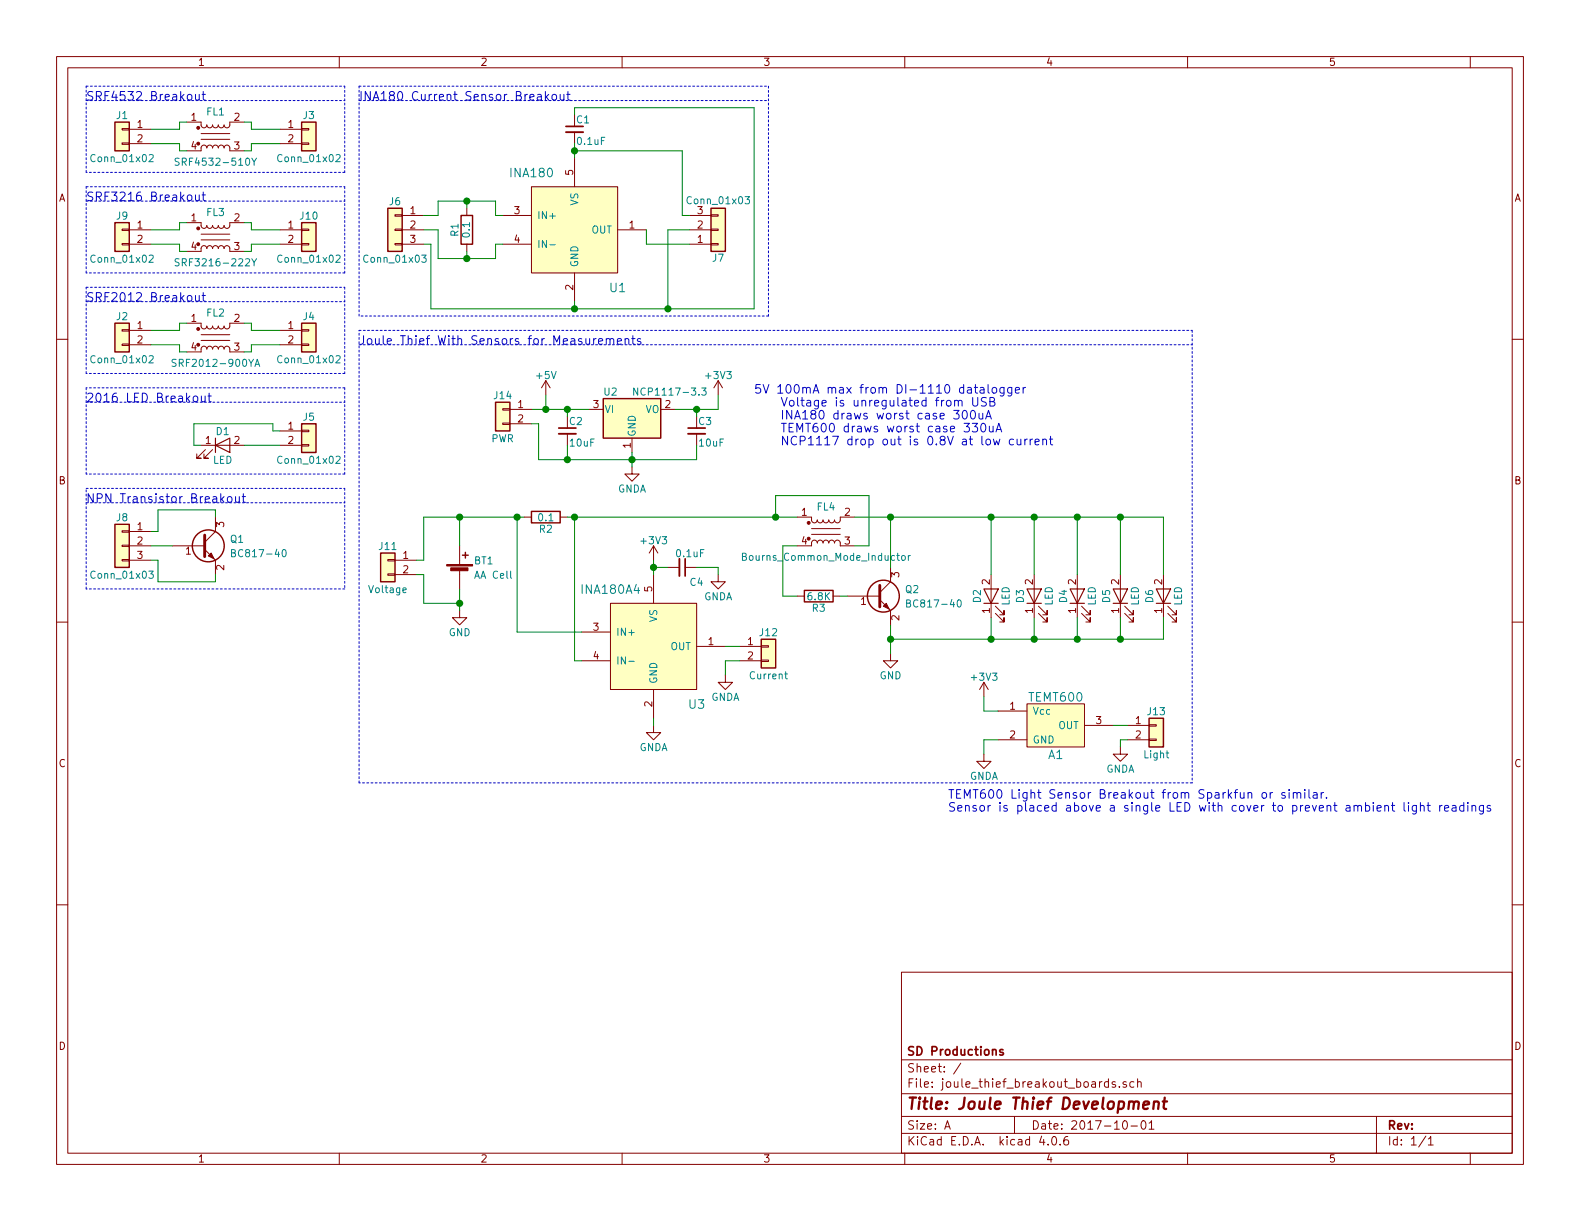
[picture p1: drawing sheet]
EESchema Schematic File Version 2
LIBS:Bourns_EMI_Filter
LIBS:Texas_Instruments
LIBS:joule_thief_breakout_boards
LIBS:power
LIBS:device
LIBS:switches
LIBS:relays
LIBS:motors
LIBS:transistors
LIBS:conn
LIBS:linear
LIBS:regul
LIBS:74xx
LIBS:cmos4000
LIBS:adc-dac
LIBS:memory
LIBS:xilinx
LIBS:microcontrollers
LIBS:dsp
LIBS:microchip
LIBS:analog_switches
LIBS:motorola
LIBS:texas
LIBS:intel
LIBS:audio
LIBS:interface
LIBS:digital-audio
LIBS:philips
LIBS:display
LIBS:cypress
LIBS:siliconi
LIBS:opto
LIBS:atmel
LIBS:contrib
LIBS:valves
LIBS:joule_thief_breakout_boards-cache
EELAYER 25 0
EELAYER END
$Descr A 11000 8500
encoding utf-8
Sheet 1 1
Title "Joule Thief Development"
Date "2017-10-01"
Rev ""
Comp "SD Productions"
Comment1 ""
Comment2 ""
Comment3 ""
Comment4 ""
$EndDescr
$Comp
L Bourns_Common_Mode_Inductor FL1
U 1 1
P 1500 950
F 0 "FL1" H 1500 1125 50  0000 C CNN
F 1 "SRF4532-510Y" H 1500 775 50  0000 C CNN
F 2 "lib_fp:SRF4532_Bourns_CMI" V 1500 990 50  0001 C CNN
F 3 "" V 1500 990 50  0000 C CNN
F 4 "Bourns" H 1500 950 60  0001 C CNN "Manufacture"
F 5 "SRF4532-510Y" H 1500 950 60  0001 C CNN "Mfg Part Number"
F 6 "4532" H 1500 950 60  0001 C CNN "Package"
F 7 "Common Mode Chip Inductor" H 1500 950 60  0001 C CNN "Description"
	1    1500 950 
	1    0    0    -1  
$EndComp
$Comp
L Conn_01x02 J3
U 1 1
P 2150 900
F 0 "J3" H 2150 1000 50  0000 C CNN
F 1 "Conn_01x02" H 2150 700 50  0000 C CNN
F 2 "lib_fp:Etch_Pin_Header_Straight_1x02_Pitch2.54mm" H 2150 900 50  0001 C CNN
F 3 "" H 2150 900 50  0001 C CNN
	1    2150 900 
	1    0    0    -1  
$EndComp
$Comp
L Conn_01x02 J1
U 1 1
P 850 900
F 0 "J1" H 850 1000 50  0000 C CNN
F 1 "Conn_01x02" H 850 700 50  0000 C CNN
F 2 "lib_fp:Etch_Pin_Header_Straight_1x02_Pitch2.54mm" H 850 900 50  0001 C CNN
F 3 "" H 850 900 50  0001 C CNN
	1    850  900 
	-1   0    0    -1  
$EndComp
$Comp
L Bourns_Common_Mode_Inductor FL2
U 1 1
P 1500 2350
F 0 "FL2" H 1500 2525 50  0000 C CNN
F 1 "SRF2012-900YA" H 1500 2175 50  0000 C CNN
F 2 "lib_fp:SRF2012_Bourns_CMI" V 1500 2390 50  0001 C CNN
F 3 "" V 1500 2390 50  0000 C CNN
F 4 "Bourns" H 1500 2350 60  0001 C CNN "Manufacture"
F 5 "SRF2012-900YA" H 1500 2350 60  0001 C CNN "Mfg Part Number"
F 6 "2012" H 1500 2350 60  0001 C CNN "Package"
F 7 "Common Mode Chip Inductor" H 1500 2350 60  0001 C CNN "Description"
	1    1500 2350
	1    0    0    -1  
$EndComp
$Comp
L Conn_01x02 J4
U 1 1
P 2150 2300
F 0 "J4" H 2150 2400 50  0000 C CNN
F 1 "Conn_01x02" H 2150 2100 50  0000 C CNN
F 2 "lib_fp:Etch_Pin_Header_Straight_1x02_Pitch2.54mm" H 2150 2300 50  0001 C CNN
F 3 "" H 2150 2300 50  0001 C CNN
	1    2150 2300
	1    0    0    -1  
$EndComp
$Comp
L Conn_01x02 J2
U 1 1
P 850 2300
F 0 "J2" H 850 2400 50  0000 C CNN
F 1 "Conn_01x02" H 850 2100 50  0000 C CNN
F 2 "lib_fp:Etch_Pin_Header_Straight_1x02_Pitch2.54mm" H 850 2300 50  0001 C CNN
F 3 "" H 850 2300 50  0001 C CNN
	1    850  2300
	-1   0    0    -1  
$EndComp
Text Notes 600  700  0    60   ~ 0
SRF4532 Breakout
Text Notes 600  2100 0    60   ~ 0
SRF2012 Breakout
$Comp
L LED D1
U 1 1
P 1550 3100
F 0 "D1" H 1550 3200 50  0000 C CNN
F 1 "LED" H 1550 3000 50  0000 C CNN
F 2 "lib_fp:LED_Luminus_MP-2016" H 1550 3100 50  0001 C CNN
F 3 "" H 1550 3100 50  0001 C CNN
F 4 "Luminus Devices Inc" H 1550 3100 60  0001 C CNN "Manufacture"
F 5 "MP-2016-1100-65-70" H 1550 3100 60  0001 C CNN "Mfg Part Number"
F 6 "2016" H 1550 3100 60  0001 C CNN "Package"
F 7 "LED MP2016 COOL WHT 6500K 0806" H 1550 3100 60  0001 C CNN "Description"
	1    1550 3100
	1    0    0    -1  
$EndComp
$Comp
L Conn_01x02 J5
U 1 1
P 2150 3000
F 0 "J5" H 2150 3100 50  0000 C CNN
F 1 "Conn_01x02" H 2150 2800 50  0000 C CNN
F 2 "lib_fp:Etch_Pin_Header_Straight_1x02_Pitch2.54mm" H 2150 3000 50  0001 C CNN
F 3 "" H 2150 3000 50  0001 C CNN
	1    2150 3000
	1    0    0    -1  
$EndComp
Text Notes 600  2800 0    60   ~ 0
2016 LED Breakout
$Comp
L INA180 U1
U 1 1
P 4000 1600
F 0 "U1" H 4300 1200 60  0000 C CNN
F 1 "INA180" H 3700 2000 60  0000 C CNN
F 2 "TO_SOT_Packages_SMD:SOT-23-5_HandSoldering" H 4000 1600 60  0001 C CNN
F 3 "" H 4000 1600 60  0001 C CNN
	1    4000 1600
	1    0    0    -1  
$EndComp
$Comp
L R R1
U 1 1
P 3250 1600
F 0 "R1" V 3330 1600 50  0000 C CNN
F 1 "0.1" V 3250 1600 50  0000 C CNN
F 2 "Resistors_SMD:R_0805_HandSoldering" V 3180 1600 50  0001 C CNN
F 3 "" H 3250 1600 50  0001 C CNN
F 4 "NONE" H 3250 1600 60  0001 C CNN "Manufacture"
F 5 "NONE" H 3250 1600 60  0001 C CNN "Mfg Part Number"
F 6 "NONE" H 3250 1600 60  0001 C CNN "Package"
F 7 "NONE" H 3250 1600 60  0001 C CNN "Description"
	1    3250 1600
	-1   0    0    1   
$EndComp
$Comp
L Conn_01x03 J7
U 1 1
P 5000 1600
F 0 "J7" H 5000 1800 50  0000 C CNN
F 1 "Conn_01x03" H 5000 1400 50  0000 C CNN
F 2 "lib_fp:Etch_Pin_Header_Straight_1x03_Pitch2.54mm" H 5000 1600 50  0001 C CNN
F 3 "" H 5000 1600 50  0001 C CNN
	1    5000 1600
	1    0    0    1   
$EndComp
$Comp
L Conn_01x03 J6
U 1 1
P 2750 1600
F 0 "J6" H 2750 1800 50  0000 C CNN
F 1 "Conn_01x03" H 2750 1400 50  0000 C CNN
F 2 "lib_fp:Etch_Pin_Header_Straight_1x03_Pitch2.54mm" H 2750 1600 50  0001 C CNN
F 3 "" H 2750 1600 50  0001 C CNN
	1    2750 1600
	-1   0    0    -1  
$EndComp
$Comp
L C_Small C1
U 1 1
P 4000 900
F 0 "C1" H 4010 970 50  0000 L CNN
F 1 "0.1uF" H 4010 820 50  0000 L CNN
F 2 "Capacitors_SMD:C_0805_HandSoldering" H 4000 900 50  0001 C CNN
F 3 "" H 4000 900 50  0001 C CNN
F 4 "NONE" H 4000 900 60  0001 C CNN "Manufacture"
F 5 "NONE" H 4000 900 60  0001 C CNN "Mfg Part Number"
F 6 "NONE" H 4000 900 60  0001 C CNN "Package"
F 7 "NONE" H 4000 900 60  0001 C CNN "Description"
	1    4000 900 
	1    0    0    -1  
$EndComp
Text Notes 2500 700  0    60   ~ 0
INA180 Current Sensor Breakout
$Comp
L Q_NPN_BEC Q1
U 1 1
P 1400 3800
F 0 "Q1" H 1600 3850 50  0000 L CNN
F 1 "BC817-40" H 1600 3750 50  0000 L CNN
F 2 "TO_SOT_Packages_SMD:SOT-23" H 1600 3900 50  0001 C CNN
F 3 "" H 1400 3800 50  0001 C CNN
F 4 "NONE" H 1400 3800 60  0001 C CNN "Manufacture"
F 5 "NONE" H 1400 3800 60  0001 C CNN "Mfg Part Number"
F 6 "NONE" H 1400 3800 60  0001 C CNN "Package"
F 7 "NONE" H 1400 3800 60  0001 C CNN "Description"
	1    1400 3800
	1    0    0    -1  
$EndComp
$Comp
L Conn_01x03 J8
U 1 1
P 850 3800
F 0 "J8" H 850 4000 50  0000 C CNN
F 1 "Conn_01x03" H 850 3600 50  0000 C CNN
F 2 "lib_fp:Etch_Pin_Header_Straight_1x03_Pitch2.54mm" H 850 3800 50  0001 C CNN
F 3 "" H 850 3800 50  0001 C CNN
	1    850  3800
	-1   0    0    -1  
$EndComp
Text Notes 600  3500 0    60   ~ 0
NPN Transistor Breakout
$Comp
L Bourns_Common_Mode_Inductor FL3
U 1 1
P 1500 1650
F 0 "FL3" H 1500 1825 50  0000 C CNN
F 1 "SRF3216-222Y" H 1500 1475 50  0000 C CNN
F 2 "lib_fp:SRF3216_Bourns_CMI" V 1500 1690 50  0001 C CNN
F 3 "" V 1500 1690 50  0000 C CNN
F 4 "Bourns" H 1500 1650 60  0001 C CNN "Manufacture"
F 5 "SRF3216-222Y" H 1500 1650 60  0001 C CNN "Mfg Part Number"
F 6 "3216" H 1500 1650 60  0001 C CNN "Package"
F 7 "Common Mode Chip Inductor" H 1500 1650 60  0001 C CNN "Description"
	1    1500 1650
	1    0    0    -1  
$EndComp
$Comp
L Conn_01x02 J10
U 1 1
P 2150 1600
F 0 "J10" H 2150 1700 50  0000 C CNN
F 1 "Conn_01x02" H 2150 1400 50  0000 C CNN
F 2 "lib_fp:Etch_Pin_Header_Straight_1x02_Pitch2.54mm" H 2150 1600 50  0001 C CNN
F 3 "" H 2150 1600 50  0001 C CNN
	1    2150 1600
	1    0    0    -1  
$EndComp
$Comp
L Conn_01x02 J9
U 1 1
P 850 1600
F 0 "J9" H 850 1700 50  0000 C CNN
F 1 "Conn_01x02" H 850 1400 50  0000 C CNN
F 2 "lib_fp:Etch_Pin_Header_Straight_1x02_Pitch2.54mm" H 850 1600 50  0001 C CNN
F 3 "" H 850 1600 50  0001 C CNN
	1    850  1600
	-1   0    0    -1  
$EndComp
Text Notes 600  1400 0    60   ~ 0
SRF3216 Breakout
$Comp
L Battery_Cell BT1
U 1 1
P 3200 4000
F 0 "BT1" H 3300 4100 50  0000 L CNN
F 1 "AA Cell" H 3300 4000 50  0000 L CNN
F 2 "lib_fp:BK-53_MPD_AAClip" V 3200 4060 50  0001 C CNN
F 3 "" V 3200 4060 50  0001 C CNN
F 4 "NONE" H 3200 4000 60  0001 C CNN "Manufacture"
F 5 "NONE" H 3200 4000 60  0001 C CNN "Mfg Part Number"
F 6 "NONE" H 3200 4000 60  0001 C CNN "Package"
F 7 "NONE" H 3200 4000 60  0001 C CNN "Description"
	1    3200 4000
	1    0    0    -1  
$EndComp
$Comp
L Bourns_Common_Mode_Inductor FL4
U 1 1
P 5750 3700
F 0 "FL4" H 5750 3875 50  0000 C CNN
F 1 "Bourns_Common_Mode_Inductor" H 5750 3525 50  0000 C CNN
F 2 "lib_fp:SRF4532_Bourns_CMI" V 5750 3740 50  0001 C CNN
F 3 "" V 5750 3740 50  0000 C CNN
	1    5750 3700
	1    0    0    -1  
$EndComp
$Comp
L Q_NPN_BEC Q2
U 1 1
P 6100 4150
F 0 "Q2" H 6300 4200 50  0000 L CNN
F 1 "BC817-40" H 6300 4100 50  0000 L CNN
F 2 "TO_SOT_Packages_SMD:SOT-23" H 6300 4250 50  0001 C CNN
F 3 "" H 6100 4150 50  0001 C CNN
F 4 "NONE" H 6100 4150 60  0001 C CNN "Manufacture"
F 5 "NONE" H 6100 4150 60  0001 C CNN "Mfg Part Number"
F 6 "NONE" H 6100 4150 60  0001 C CNN "Package"
F 7 "NONE" H 6100 4150 60  0001 C CNN "Description"
	1    6100 4150
	1    0    0    -1  
$EndComp
$Comp
L R R3
U 1 1
P 5700 4150
F 0 "R3" V 5780 4150 50  0000 C CNN
F 1 "6.8K" V 5700 4150 50  0000 C CNN
F 2 "Resistors_SMD:R_0805_HandSoldering" V 5630 4150 50  0001 C CNN
F 3 "" H 5700 4150 50  0001 C CNN
F 4 "NONE" H 5700 4150 60  0001 C CNN "Manufacture"
F 5 "NONE" H 5700 4150 60  0001 C CNN "Mfg Part Number"
F 6 "NONE" H 5700 4150 60  0001 C CNN "Package"
F 7 "NONE" H 5700 4150 60  0001 C CNN "Description"
	1    5700 4150
	0    1    1    0   
$EndComp
$Comp
L LED D2
U 1 1
P 6900 4150
F 0 "D2" H 6900 4250 50  0000 C CNN
F 1 "LED" H 6900 4050 50  0000 C CNN
F 2 "lib_fp:LED_Luminus_MP-2016" H 6900 4150 50  0001 C CNN
F 3 "" H 6900 4150 50  0001 C CNN
	1    6900 4150
	0    -1   -1   0   
$EndComp
$Comp
L LED D3
U 1 1
P 7200 4150
F 0 "D3" H 7200 4250 50  0000 C CNN
F 1 "LED" H 7200 4050 50  0000 C CNN
F 2 "lib_fp:LED_Luminus_MP-2016" H 7200 4150 50  0001 C CNN
F 3 "" H 7200 4150 50  0001 C CNN
	1    7200 4150
	0    -1   -1   0   
$EndComp
$Comp
L LED D4
U 1 1
P 7500 4150
F 0 "D4" H 7500 4250 50  0000 C CNN
F 1 "LED" H 7500 4050 50  0000 C CNN
F 2 "lib_fp:LED_Luminus_MP-2016" H 7500 4150 50  0001 C CNN
F 3 "" H 7500 4150 50  0001 C CNN
	1    7500 4150
	0    -1   -1   0   
$EndComp
$Comp
L LED D5
U 1 1
P 7800 4150
F 0 "D5" H 7800 4250 50  0000 C CNN
F 1 "LED" H 7800 4050 50  0000 C CNN
F 2 "lib_fp:LED_Luminus_MP-2016" H 7800 4150 50  0001 C CNN
F 3 "" H 7800 4150 50  0001 C CNN
	1    7800 4150
	0    -1   -1   0   
$EndComp
$Comp
L LED D6
U 1 1
P 8100 4150
F 0 "D6" H 8100 4250 50  0000 C CNN
F 1 "LED" H 8100 4050 50  0000 C CNN
F 2 "lib_fp:LED_Luminus_MP-2016" H 8100 4150 50  0001 C CNN
F 3 "" H 8100 4150 50  0001 C CNN
	1    8100 4150
	0    -1   -1   0   
$EndComp
$Comp
L R R2
U 1 1
P 3800 3600
F 0 "R2" V 3880 3600 50  0000 C CNN
F 1 "0.1" V 3800 3600 50  0000 C CNN
F 2 "Resistors_SMD:R_0805_HandSoldering" V 3730 3600 50  0001 C CNN
F 3 "" H 3800 3600 50  0001 C CNN
F 4 "NONE" H 3800 3600 60  0001 C CNN "Manufacture"
F 5 "NONE" H 3800 3600 60  0001 C CNN "Mfg Part Number"
F 6 "NONE" H 3800 3600 60  0001 C CNN "Package"
F 7 "NONE" H 3800 3600 60  0001 C CNN "Description"
	1    3800 3600
	0    1    1    0   
$EndComp
$Comp
L INA180 U3
U 1 1
P 4550 4500
F 0 "U3" H 4850 4100 60  0000 C CNN
F 1 "INA180A4" H 4250 4900 60  0000 C CNN
F 2 "TO_SOT_Packages_SMD:TSOT-23-5_HandSoldering" H 4550 4500 60  0001 C CNN
F 3 "" H 4550 4500 60  0001 C CNN
F 4 "NONE" H 4550 4500 60  0001 C CNN "Manufacture"
F 5 "NONE" H 4550 4500 60  0001 C CNN "Mfg Part Number"
F 6 "NONE" H 4550 4500 60  0001 C CNN "Package"
F 7 "NONE" H 4550 4500 60  0001 C CNN "Description"
	1    4550 4500
	1    0    0    -1  
$EndComp
$Comp
L NCP1117-3.3_TO252 U2
U 1 1
P 4400 2850
F 0 "U2" H 4250 2975 50  0000 C CNN
F 1 "NCP1117-3.3" H 4400 2975 50  0000 L CNN
F 2 "TO_SOT_Packages_SMD:TO-252-2" H 4400 3075 50  0001 C CNN
F 3 "" H 4400 2850 50  0001 C CNN
	1    4400 2850
	1    0    0    -1  
$EndComp
$Comp
L GND #PWR01
U 1 1
P 3200 4250
F 0 "#PWR01" H 3200 4000 50  0001 C CNN
F 1 "GND" H 3200 4100 50  0000 C CNN
F 2 "" H 3200 4250 50  0001 C CNN
F 3 "" H 3200 4250 50  0001 C CNN
	1    3200 4250
	1    0    0    -1  
$EndComp
$Comp
L GND #PWR02
U 1 1
P 6200 4550
F 0 "#PWR02" H 6200 4300 50  0001 C CNN
F 1 "GND" H 6200 4400 50  0000 C CNN
F 2 "" H 6200 4550 50  0001 C CNN
F 3 "" H 6200 4550 50  0001 C CNN
	1    6200 4550
	1    0    0    -1  
$EndComp
$Comp
L +5V #PWR03
U 1 1
P 3800 2750
F 0 "#PWR03" H 3800 2600 50  0001 C CNN
F 1 "+5V" H 3800 2890 50  0000 C CNN
F 2 "" H 3800 2750 50  0001 C CNN
F 3 "" H 3800 2750 50  0001 C CNN
	1    3800 2750
	1    0    0    -1  
$EndComp
$Comp
L C_Small C2
U 1 1
P 3950 3000
F 0 "C2" H 3960 3070 50  0000 L CNN
F 1 "10uF" H 3960 2920 50  0000 L CNN
F 2 "Capacitors_SMD:C_0805_HandSoldering" H 3950 3000 50  0001 C CNN
F 3 "" H 3950 3000 50  0001 C CNN
F 4 "NONE" H 3950 3000 60  0001 C CNN "Manufacture"
F 5 "NONE" H 3950 3000 60  0001 C CNN "Mfg Part Number"
F 6 "NONE" H 3950 3000 60  0001 C CNN "Package"
F 7 "NONE" H 3950 3000 60  0001 C CNN "Description"
	1    3950 3000
	1    0    0    -1  
$EndComp
$Comp
L C_Small C3
U 1 1
P 4850 3000
F 0 "C3" H 4860 3070 50  0000 L CNN
F 1 "10uF" H 4860 2920 50  0000 L CNN
F 2 "Capacitors_SMD:C_0805_HandSoldering" H 4850 3000 50  0001 C CNN
F 3 "" H 4850 3000 50  0001 C CNN
F 4 "NONE" H 4850 3000 60  0001 C CNN "Manufacture"
F 5 "NONE" H 4850 3000 60  0001 C CNN "Mfg Part Number"
F 6 "NONE" H 4850 3000 60  0001 C CNN "Package"
F 7 "NONE" H 4850 3000 60  0001 C CNN "Description"
	1    4850 3000
	1    0    0    -1  
$EndComp
$Comp
L GNDA #PWR04
U 1 1
P 4400 3250
F 0 "#PWR04" H 4400 3000 50  0001 C CNN
F 1 "GNDA" H 4400 3100 50  0000 C CNN
F 2 "" H 4400 3250 50  0001 C CNN
F 3 "" H 4400 3250 50  0001 C CNN
	1    4400 3250
	1    0    0    -1  
$EndComp
$Comp
L +3V3 #PWR05
U 1 1
P 5000 2750
F 0 "#PWR05" H 5000 2600 50  0001 C CNN
F 1 "+3V3" H 5000 2890 50  0000 C CNN
F 2 "" H 5000 2750 50  0001 C CNN
F 3 "" H 5000 2750 50  0001 C CNN
	1    5000 2750
	1    0    0    -1  
$EndComp
$Comp
L +3V3 #PWR06
U 1 1
P 4550 3900
F 0 "#PWR06" H 4550 3750 50  0001 C CNN
F 1 "+3V3" H 4550 4040 50  0000 C CNN
F 2 "" H 4550 3900 50  0001 C CNN
F 3 "" H 4550 3900 50  0001 C CNN
	1    4550 3900
	1    0    0    -1  
$EndComp
$Comp
L C_Small C4
U 1 1
P 4750 3950
F 0 "C4" V 4850 4000 50  0000 L CNN
F 1 "0.1uF" V 4650 3900 50  0000 L CNN
F 2 "Capacitors_SMD:C_0805_HandSoldering" H 4750 3950 50  0001 C CNN
F 3 "" H 4750 3950 50  0001 C CNN
F 4 "NONE" H 4750 3950 60  0001 C CNN "Manufacture"
F 5 "NONE" H 4750 3950 60  0001 C CNN "Mfg Part Number"
F 6 "NONE" H 4750 3950 60  0001 C CNN "Package"
F 7 "NONE" H 4750 3950 60  0001 C CNN "Description"
	1    4750 3950
	0    1    1    0   
$EndComp
$Comp
L GNDA #PWR07
U 1 1
P 5000 4000
F 0 "#PWR07" H 5000 3750 50  0001 C CNN
F 1 "GNDA" H 5000 3850 50  0000 C CNN
F 2 "" H 5000 4000 50  0001 C CNN
F 3 "" H 5000 4000 50  0001 C CNN
	1    5000 4000
	1    0    0    -1  
$EndComp
$Comp
L GNDA #PWR08
U 1 1
P 4550 5050
F 0 "#PWR08" H 4550 4800 50  0001 C CNN
F 1 "GNDA" H 4550 4900 50  0000 C CNN
F 2 "" H 4550 5050 50  0001 C CNN
F 3 "" H 4550 5050 50  0001 C CNN
	1    4550 5050
	1    0    0    -1  
$EndComp
Wire Wire Line
	1050 900  1250 900 
Wire Wire Line
	1250 900  1250 850 
Wire Wire Line
	1250 850  1300 850 
Wire Wire Line
	1050 1000 1250 1000
Wire Wire Line
	1250 1000 1250 1050
Wire Wire Line
	1250 1050 1300 1050
Wire Wire Line
	1950 900  1750 900 
Wire Wire Line
	1750 900  1750 850 
Wire Wire Line
	1750 850  1700 850 
Wire Wire Line
	1750 1000 1950 1000
Wire Wire Line
	1750 1000 1750 1050
Wire Wire Line
	1750 1050 1700 1050
Wire Notes Line
	600  700  2400 700 
Wire Notes Line
	2400 600  2400 1200
Wire Notes Line
	2400 1200 600  1200
Wire Notes Line
	600  1200 600  600 
Wire Notes Line
	600  600  2400 600 
Wire Wire Line
	1050 2300 1250 2300
Wire Wire Line
	1250 2300 1250 2250
Wire Wire Line
	1250 2250 1300 2250
Wire Wire Line
	1950 2300 1750 2300
Wire Wire Line
	1750 2300 1750 2250
Wire Wire Line
	1750 2250 1700 2250
Wire Wire Line
	1950 2400 1750 2400
Wire Wire Line
	1750 2400 1750 2450
Wire Wire Line
	1750 2450 1700 2450
Wire Wire Line
	1050 2400 1250 2400
Wire Wire Line
	1250 2400 1250 2450
Wire Wire Line
	1250 2450 1300 2450
Wire Notes Line
	600  2100 2400 2100
Wire Notes Line
	2400 2000 2400 2600
Wire Notes Line
	2400 2600 600  2600
Wire Notes Line
	600  2600 600  2000
Wire Notes Line
	600  2000 2400 2000
Wire Wire Line
	1700 3100 1950 3100
Wire Wire Line
	1350 2950 1350 3100
Wire Wire Line
	1350 3100 1400 3100
Wire Wire Line
	1350 2950 1900 2950
Wire Wire Line
	1900 2950 1900 3000
Wire Wire Line
	1900 3000 1950 3000
Wire Notes Line
	2400 2700 600  2700
Wire Notes Line
	600  2700 600  3300
Wire Notes Line
	2400 2700 2400 3300
Wire Notes Line
	2400 3300 600  3300
Wire Notes Line
	600  2800 2400 2800
Wire Wire Line
	2950 1500 3050 1500
Wire Wire Line
	3050 1500 3050 1400
Wire Wire Line
	3050 1400 3450 1400
Wire Wire Line
	3450 1400 3450 1500
Wire Wire Line
	3450 1500 3500 1500
Wire Wire Line
	2950 1600 3050 1600
Wire Wire Line
	3050 1600 3050 1800
Wire Wire Line
	3050 1800 3450 1800
Wire Wire Line
	3450 1800 3450 1700
Wire Wire Line
	3450 1700 3500 1700
Wire Wire Line
	3250 1750 3250 1800
Connection ~ 3250 1800
Wire Wire Line
	3250 1450 3250 1400
Connection ~ 3250 1400
Wire Wire Line
	4800 1500 4750 1500
Wire Wire Line
	4750 1500 4750 1050
Wire Wire Line
	4750 1050 4000 1050
Wire Wire Line
	4000 1000 4000 1100
Wire Wire Line
	3000 2150 5250 2150
Wire Wire Line
	4000 2150 4000 2100
Wire Wire Line
	2950 1700 3000 1700
Wire Wire Line
	3000 1700 3000 2150
Connection ~ 4000 2150
Connection ~ 4000 1050
Wire Wire Line
	4000 800  4000 750 
Wire Wire Line
	4000 750  5250 750 
Wire Wire Line
	5250 750  5250 2150
Connection ~ 4650 2150
Wire Notes Line
	2500 700  5350 700 
Wire Notes Line
	5350 600  5350 2200
Wire Notes Line
	5350 2200 2500 2200
Wire Notes Line
	2500 2200 2500 600 
Wire Notes Line
	2500 600  5350 600 
Wire Wire Line
	4650 2150 4650 1600
Wire Wire Line
	4650 1600 4800 1600
Wire Wire Line
	4500 1600 4500 1700
Wire Wire Line
	4500 1700 4800 1700
Wire Wire Line
	1050 3800 1200 3800
Wire Wire Line
	1050 3700 1100 3700
Wire Wire Line
	1100 3700 1100 3550
Wire Wire Line
	1100 3550 1500 3550
Wire Wire Line
	1500 3550 1500 3600
Wire Wire Line
	1050 3900 1100 3900
Wire Wire Line
	1100 3900 1100 4050
Wire Wire Line
	1100 4050 1500 4050
Wire Wire Line
	1500 4050 1500 4000
Wire Notes Line
	600  3500 2400 3500
Wire Notes Line
	2400 3400 2400 4100
Wire Notes Line
	2400 4100 600  4100
Wire Notes Line
	600  4100 600  3400
Wire Notes Line
	600  3400 2400 3400
Wire Wire Line
	1050 1600 1250 1600
Wire Wire Line
	1250 1600 1250 1550
Wire Wire Line
	1250 1550 1300 1550
Wire Wire Line
	1050 1700 1250 1700
Wire Wire Line
	1250 1700 1250 1750
Wire Wire Line
	1250 1750 1300 1750
Wire Wire Line
	1950 1600 1750 1600
Wire Wire Line
	1750 1600 1750 1550
Wire Wire Line
	1750 1550 1700 1550
Wire Wire Line
	1750 1700 1950 1700
Wire Wire Line
	1750 1700 1750 1750
Wire Wire Line
	1750 1750 1700 1750
Wire Notes Line
	600  1400 2400 1400
Wire Notes Line
	2400 1300 2400 1900
Wire Notes Line
	2400 1900 600  1900
Wire Notes Line
	600  1900 600  1300
Wire Notes Line
	600  1300 2400 1300
Wire Wire Line
	5550 4150 5450 4150
Wire Wire Line
	5450 4150 5450 3800
Wire Wire Line
	5450 3800 5550 3800
Wire Wire Line
	5850 4150 5900 4150
Wire Wire Line
	5950 3600 8100 3600
Wire Wire Line
	6200 3600 6200 3950
Wire Wire Line
	6900 3600 6900 4000
Connection ~ 6200 3600
Wire Wire Line
	7200 3600 7200 4000
Connection ~ 6900 3600
Wire Wire Line
	7500 3600 7500 4000
Connection ~ 7200 3600
Wire Wire Line
	7800 3600 7800 4000
Connection ~ 7500 3600
Wire Wire Line
	8100 3600 8100 4000
Connection ~ 7800 3600
Wire Wire Line
	3200 4250 3200 4100
Wire Wire Line
	6200 4350 6200 4550
Wire Wire Line
	6200 4450 8100 4450
Wire Wire Line
	8100 4450 8100 4300
Connection ~ 6200 4450
Wire Wire Line
	7800 4300 7800 4450
Connection ~ 7800 4450
Wire Wire Line
	7500 4300 7500 4450
Connection ~ 7500 4450
Wire Wire Line
	7200 4300 7200 4450
Connection ~ 7200 4450
Wire Wire Line
	6900 4300 6900 4450
Connection ~ 6900 4450
Wire Wire Line
	4400 3150 4400 3250
Wire Wire Line
	4700 2850 5000 2850
Wire Wire Line
	4850 2850 4850 2900
Wire Wire Line
	4850 3200 4850 3100
Wire Wire Line
	3750 3200 4850 3200
Connection ~ 4400 3200
Wire Wire Line
	3950 3100 3950 3200
Wire Wire Line
	3700 2850 4100 2850
Wire Wire Line
	3800 2850 3800 2750
Wire Wire Line
	3950 2900 3950 2850
Connection ~ 3950 2850
Wire Wire Line
	5000 2850 5000 2750
Connection ~ 4850 2850
Wire Wire Line
	4550 3900 4550 4000
Wire Wire Line
	4550 3950 4650 3950
Connection ~ 4550 3950
Wire Wire Line
	4850 3950 5000 3950
Wire Wire Line
	5000 3950 5000 4000
Wire Wire Line
	4550 5050 4550 5000
Wire Wire Line
	4000 4600 4050 4600
Wire Wire Line
	3600 4400 4050 4400
Wire Wire Line
	3200 3800 3200 3600
Wire Wire Line
	3600 4400 3600 3600
Connection ~ 3600 3600
Wire Wire Line
	4000 4600 4000 3600
Wire Wire Line
	3950 3600 5550 3600
Connection ~ 4000 3600
Connection ~ 3200 4200
$Comp
L Conn_01x02 J12
U 1 1
P 5350 4500
F 0 "J12" H 5350 4600 50  0000 C CNN
F 1 "Current" H 5350 4300 50  0000 C CNN
F 2 "lib_fp:Etch_Pin_Header_Straight_1x02_Pitch2.54mm" H 5350 4500 50  0001 C CNN
F 3 "" H 5350 4500 50  0001 C CNN
F 4 "NONE" H 5350 4500 60  0001 C CNN "Manufacture"
F 5 "NONE" H 5350 4500 60  0001 C CNN "Mfg Part Number"
F 6 "NONE" H 5350 4500 60  0001 C CNN "Package"
F 7 "NONE" H 5350 4500 60  0001 C CNN "Description"
	1    5350 4500
	1    0    0    -1  
$EndComp
Wire Wire Line
	5050 4500 5150 4500
$Comp
L GNDA #PWR09
U 1 1
P 5050 4700
F 0 "#PWR09" H 5050 4450 50  0001 C CNN
F 1 "GNDA" H 5050 4550 50  0000 C CNN
F 2 "" H 5050 4700 50  0001 C CNN
F 3 "" H 5050 4700 50  0001 C CNN
	1    5050 4700
	1    0    0    -1  
$EndComp
Wire Wire Line
	5050 4700 5050 4600
Wire Wire Line
	5050 4600 5150 4600
Wire Wire Line
	2950 3600 3650 3600
$Comp
L Conn_01x02 J11
U 1 1
P 2700 3900
F 0 "J11" H 2700 4000 50  0000 C CNN
F 1 "Voltage" H 2700 3700 50  0000 C CNN
F 2 "lib_fp:Etch_Pin_Header_Straight_1x02_Pitch2.54mm" H 2700 3900 50  0001 C CNN
F 3 "" H 2700 3900 50  0001 C CNN
F 4 "NONE" H 2700 3900 60  0001 C CNN "Manufacture"
F 5 "NONE" H 2700 3900 60  0001 C CNN "Mfg Part Number"
F 6 "NONE" H 2700 3900 60  0001 C CNN "Package"
F 7 "NONE" H 2700 3900 60  0001 C CNN "Description"
	1    2700 3900
	-1   0    0    -1  
$EndComp
Wire Wire Line
	2900 3900 2950 3900
Wire Wire Line
	2950 3900 2950 3600
Connection ~ 3200 3600
Wire Wire Line
	2900 4000 2950 4000
Wire Wire Line
	2950 4000 2950 4200
Wire Wire Line
	2950 4200 3200 4200
Wire Wire Line
	5950 3800 6050 3800
Wire Wire Line
	6050 3800 6050 3450
Wire Wire Line
	6050 3450 5400 3450
Wire Wire Line
	5400 3450 5400 3600
Connection ~ 5400 3600
$Comp
L TEMT600 A1
U 1 1
P 7350 5050
F 0 "A1" H 7350 4850 60  0000 C CNN
F 1 "TEMT600" H 7350 5250 60  0000 C CNN
F 2 "lib_fp:Etch_Pin_Header_Straight_1x03_Pitch2.54mm" H 7350 5050 60  0001 C CNN
F 3 "" H 7350 5050 60  0001 C CNN
	1    7350 5050
	1    0    0    -1  
$EndComp
$Comp
L +3V3 #PWR010
U 1 1
P 6850 4850
F 0 "#PWR010" H 6850 4700 50  0001 C CNN
F 1 "+3V3" H 6850 4990 50  0000 C CNN
F 2 "" H 6850 4850 50  0001 C CNN
F 3 "" H 6850 4850 50  0001 C CNN
	1    6850 4850
	1    0    0    -1  
$EndComp
Wire Wire Line
	6850 4850 6850 4950
Wire Wire Line
	6850 4950 6950 4950
$Comp
L GNDA #PWR011
U 1 1
P 6850 5250
F 0 "#PWR011" H 6850 5000 50  0001 C CNN
F 1 "GNDA" H 6850 5100 50  0000 C CNN
F 2 "" H 6850 5250 50  0001 C CNN
F 3 "" H 6850 5250 50  0001 C CNN
	1    6850 5250
	1    0    0    -1  
$EndComp
Wire Wire Line
	6850 5250 6850 5150
Wire Wire Line
	6850 5150 6950 5150
$Comp
L Conn_01x02 J13
U 1 1
P 8050 5050
F 0 "J13" H 8050 5150 50  0000 C CNN
F 1 "Light" H 8050 4850 50  0000 C CNN
F 2 "lib_fp:Etch_Pin_Header_Straight_1x02_Pitch2.54mm" H 8050 5050 50  0001 C CNN
F 3 "" H 8050 5050 50  0001 C CNN
F 4 "NONE" H 8050 5050 60  0001 C CNN "Manufacture"
F 5 "NONE" H 8050 5050 60  0001 C CNN "Mfg Part Number"
F 6 "NONE" H 8050 5050 60  0001 C CNN "Package"
F 7 "NONE" H 8050 5050 60  0001 C CNN "Description"
	1    8050 5050
	1    0    0    -1  
$EndComp
Wire Wire Line
	7750 5050 7850 5050
$Comp
L GNDA #PWR012
U 1 1
P 7800 5200
F 0 "#PWR012" H 7800 4950 50  0001 C CNN
F 1 "GNDA" H 7800 5050 50  0000 C CNN
F 2 "" H 7800 5200 50  0001 C CNN
F 3 "" H 7800 5200 50  0001 C CNN
	1    7800 5200
	1    0    0    -1  
$EndComp
Wire Wire Line
	7800 5200 7800 5150
Wire Wire Line
	7800 5150 7850 5150
Text Notes 2500 2400 0    60   ~ 0
Joule Thief With Sensors for Measurements
Wire Notes Line
	2500 2400 8300 2400
Wire Notes Line
	8300 2300 8300 5450
Wire Notes Line
	8300 5450 2500 5450
Wire Notes Line
	2500 5450 2500 2300
Wire Notes Line
	2500 2300 8300 2300
Text Notes 5250 3100 0    60   ~ 0
5V 100mA max from DI-1110 datalogger\n    Voltage is unregulated from USB\n    INA180 draws worst case 300uA\n    TEMT600 draws worst case 330uA\n    NCP1117 drop out is 0.8V at low current
Text Notes 6600 5650 0    60   ~ 0
TEMT600 Light Sensor Breakout from Sparkfun or similar.\nSensor is placed above a single LED with cover to prevent ambient light readings
$Comp
L Conn_01x02 J14
U 1 1
P 3500 2850
F 0 "J14" H 3500 2950 50  0000 C CNN
F 1 "PWR" H 3500 2650 50  0000 C CNN
F 2 "lib_fp:Etch_Pin_Header_Straight_1x02_Pitch2.54mm" H 3500 2850 50  0001 C CNN
F 3 "" H 3500 2850 50  0001 C CNN
F 4 "NONE" H 3500 2850 60  0001 C CNN "Manufacture"
F 5 "NONE" H 3500 2850 60  0001 C CNN "Mfg Part Number"
F 6 "NONE" H 3500 2850 60  0001 C CNN "Package"
F 7 "NONE" H 3500 2850 60  0001 C CNN "Description"
	1    3500 2850
	-1   0    0    -1  
$EndComp
Connection ~ 3800 2850
Wire Wire Line
	3700 2950 3750 2950
Wire Wire Line
	3750 2950 3750 3200
Connection ~ 3950 3200
$EndSCHEMATC
